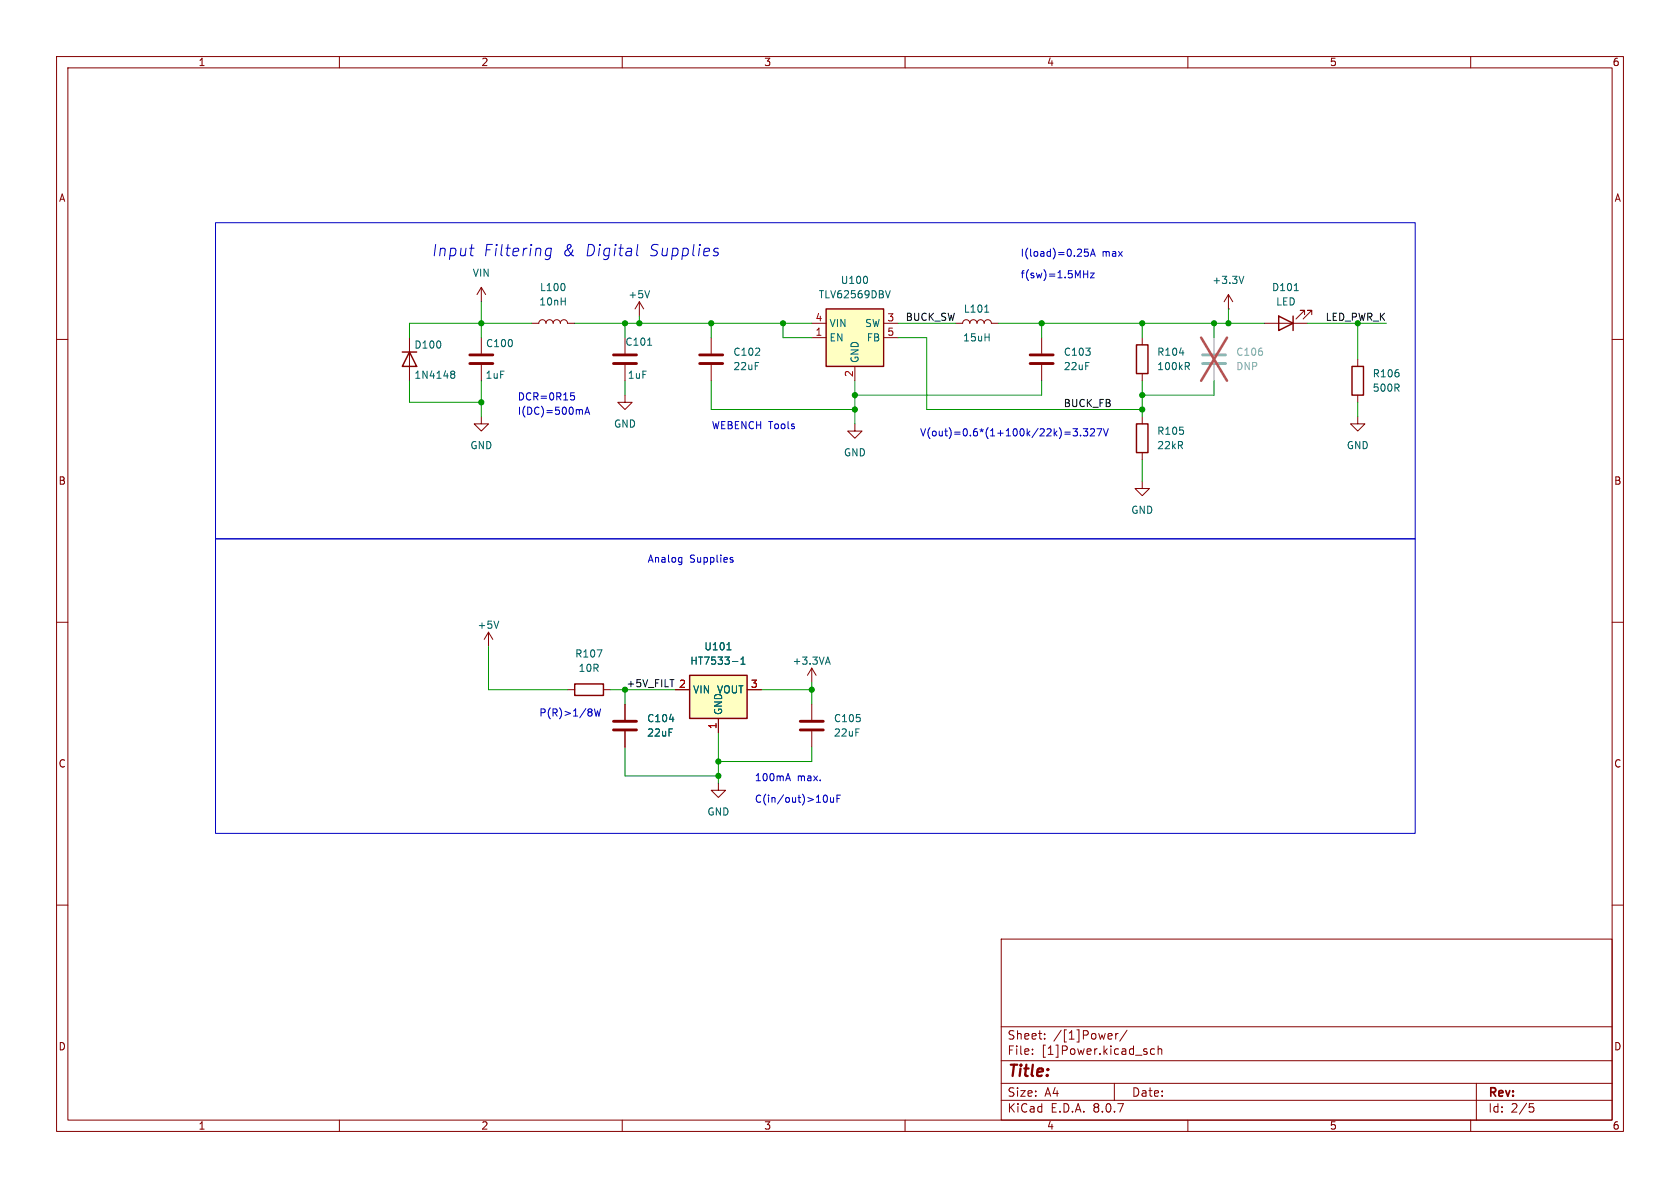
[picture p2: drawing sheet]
<svg xmlns="http://www.w3.org/2000/svg" width="297mm" height="210mm" viewBox="0 0 297 210" stroke-linecap="round" stroke-linejoin="round" font-family="sans-serif">
<g fill="none" stroke="#840000" stroke-width=".18">
<path d="M10 10h277v190h-277zM12 12h273v186h-273zM60 10v2M110 10v2M160 10v2M210 10v2M260 10v2M72.4 59.7v7.6M85.1 59.7v2.8M168.9 57.2h1.3a.64 .64 0 0 1 .6-.7 .64 .64 0 0 1 .6 .7 .64 .64 0 0 1 .7-.7 .64 .64 0 0 1 .6 .7 .64 .64 0 0 1 .7-.7 .64 .64 0 0 1 .6 .7 .64 .64 0 0 1 .6-.7 .64 .64 0 0 1 .7 .7h1.2M201.9 59.7v1.3M217.2 54.6h.1"/>
<path d="M217.2 52.1l-.8 1.2M217.2 52.1v2.5M217.2 52.1l.7 1.2M223.5 57.2h7.6M230.6 55.6v-.7h-.7h.7l-1.5 1.5M231.9 55.6v-.7h-.8h.8l-1.5 1.5M10 60h2M85.1 73.7v1.2h1.3l-1.3 1.3-1.3-1.3h1.3M85.1 64.5v2.8M151.1 74.9v1.3h1.3l-1.3 1.3-1.2-1.3h1.2M201.9 66v1.3M201.9 73.7v1.2"/>
<path d="M240 73.7v1.2h1.3l-1.3 1.3-1.2-1.3h1.2M240 63.5v1.3M240 69.9v1.2M285 60h2M201.9 85.1v1.3h1.3l-1.3 1.2-1.2-1.2h1.2M201.9 80v1.3M10 110h2M86.4 111.8l-.8 1.2M86.4 111.8v2.5M86.4 111.8l.7 1.2M143.5 118.1v2.6M143.5 118.1l-.8 1.3"/>
<path d="M143.5 118.1l.8 1.3M285 110h2M127 138.4v1.3h1.3l-1.3 1.3-1.3-1.3h1.3M143.5 124.5v2.8M143.5 129.3v2.8M10 160h2M177 166h108v32h-108zM285 160h2M60 198v2M110 198v2M160 198v2M177 194.5h108"/>
<path d="M177 191.5h108M177 187.5h108M177 181.5h108M182.5 186.3v.1M182.5 185.5v.1M184.7 183.6v.1M184.7 182.8v.1M196.4 182.7l.2 .4-.7 .1M196.5 183.6l-.1 .1M197 191.5v3M197.2 182.7v1M197.7 182.7l-.3 .1-.2 .2"/>
<path d="M199.2 182.1l-1.2 2M202.7 186v.3M204.1 185.5l-.4-.1-.3 .3v.4l.1 .2h.6M204.7 185.5l.3-.1 .3 .1 .1 .9M204.7 184.9v1.5M210 198v2M260 198v2M261 191.5v6.5M270.4 195.1h.7M270.5 195.7h.4l.3 .3-.2 .5-.5 .1"/>
</g>
<g fill="none" stroke="#006464" stroke-width=".18">
<path d="M174.1 55.2h.7M219.9 48.8l-.4 1.3M228.8 51.4h.7M79.8 66.1h.1M79.8 65.7l.4-.1 .1 .1 .1 .2-.2 .2M79.9 66.1h.3M79.9 66.1l-.1 .1M80.2 66.1l.2 .3-.1 .4-.1 .1-.4-.1M208.5 62.4h.8M209.8 64.7l.5 .6M210 64.1l.3 .2-.1 .3-.2 .1M88.2 109.8l-.4 1.3"/>
<path d="M146 117.1h.7M146.4 116.1l.4 1.3"/>
</g>
<path d="M83.1 64.3h4M83.1 62.7h4M141.5 129h4M141.5 127.5h4" fill="none" stroke="#840000" stroke-width=".51"/>
<path d="M226.1 55.9l2.5 1.3-2.5 1.2zM228.6 55.9v2.5M71.1 62.2h2.6M72.4 62.2l1.3 2.6h-2.6zM200.9 61h2v5h-2zM200.9 74.9h2v5.1h-2zM239 64.8h2v5.1h-2z" fill="none" stroke="#840000" stroke-width=".25"/>
<path d="M212.6 64.3h4.1M212.6 62.7h4.1" fill="none" stroke="#a1a1a1" stroke-width=".51"/>
<path d="M214.6 59.7v2.8M214.6 64.5v2.8" fill="none" stroke="#a1a1a1" stroke-width=".18"/>
<path d="M212.3 59.7l4.6 7.6M216.9 59.7l-4.6 7.6" fill="none" stroke="#e65255" stroke-width=".46"/>
<path d="M121.9 119.4h10.2v7.6h-10.2z" fill="#ffffc2"/>
<path d="M121.9 119.4h10.2v7.6h-10.2zM101.6 120.9h5.1v2h-5.1z" fill="none" stroke="#840000" stroke-width=".25"/>
<g fill="none" stroke="#840000" stroke-width=".18">
<path d="M85.1 50.8l-.8 1.3M85.1 50.8v2.5M85.1 50.8l.8 1.3M94 57.2h1.2a.64 .64 0 0 1 .7-.7 .64 .64 0 0 1 .6 .7 .64 .64 0 0 1 .7-.7 .64 .64 0 0 1 .6 .7 .64 .64 0 0 1 .6-.7 .64 .64 0 0 1 .7 .7 .64 .64 0 0 1 .6-.7 .64 .64 0 0 1 .6 .7h1.3M110.5 59.7v2.8M113 53.3l-.7 1.3M113 53.3v2.6M113 53.3l.8 1.3M110.5 69.9v1.2h1.3l-1.3 1.3-1.3-1.3h1.3M110.5 64.5v2.8M100.3 121.9h1.3M106.7 121.9h1.2"/>
<path d="M110.5 124.5v2.8M110.5 129.3v2.8M119.4 121.9h2.5M127 127v2.5M132.1 121.9h2.5"/>
</g>
<path d="M99.8 50.4v.7M114.8 51.4l-.4 1.2M114.5 61h.7M105.6 114.9h.8l-.5 1.2M128.5 114.9h.7M129.5 116.9h.9M131 117.4h.7M131 116.5l.4-.4v1.3M118.3 127.2h.8" fill="none" stroke="#006464" stroke-width=".18"/>
<path d="M108.5 64.3h4M108.5 62.7h4M108.5 129h4M108.5 127.5h4" fill="none" stroke="#840000" stroke-width=".51"/>
<path d="M146 54.6h10.2v10.2h-10.2z" fill="#ffffc2"/>
<path d="M146 54.6h10.2v10.2h-10.2z" fill="none" stroke="#840000" stroke-width=".25"/>
<g fill="none" stroke="#840000" stroke-width=".18">
<path d="M125.7 59.7v2.8M143.5 59.7h2.5M143.5 57.2h2.5M156.2 59.7h2.5M156.2 57.2h2.5M184.1 59.7v2.8M125.7 64.5v2.8M151.1 64.8v2.5M184.1 64.5v2.8M110.5 124.5v2.8M110.5 129.3v2.8M119.4 121.9h2.5"/>
<path d="M127 127v2.5M132.1 121.9h2.5"/>
</g>
<path d="M153.3 49.1v.8M157.4 51.4l-.4 1.2M128.5 114.9h.7M129.5 116.9h.9M131 117.4h.7M131 116.5l.4-.4v1.3M118.3 127.2h.8" fill="none" stroke="#006464" stroke-width=".18"/>
<path d="M123.7 64.3h4.1M123.7 62.7h4.1M182.1 64.3h4.1M182.1 62.7h4.1" fill="none" stroke="#840000" stroke-width=".51"/>
<path d="M118.4 120.1h.8" fill="none" stroke="#0f0f0f" stroke-width=".18"/>
<g fill="none" stroke="#0000c2" stroke-width=".18">
<path d="M38.1 39.4h212.1v55.9h-212.1zM83 43.9h.8M83.5 45.2h.1M97.5 44a.66 .66 0 0 0-1 .3l-.1 .5 .2 .3 .1 .1 .6-.1M97.5 43.9l-.2 1.6a.6 .6 0 0 1-.9 .3M112.8 43.2l-.3 1.7 .3 .3M126.3 44l.2-.1 .5 .1M126.4 44.5l.5 .1 .1 .3-.4 .3h-.3M191.6 48.5h.7M192.3 47.8v1.3M192.4 44h-.7v.6l.2-.1 .4 .1 .1 .2v.4l-.2 .1-.5-.1M192.8 45.3l.4-1.3 .4 1.3"/>
<path d="M192.8 48.3h.6l-.6 .8h.6M192.9 44.9h.6M100.9 69.4h.6M101 69.9h.3l.3 .3-.1 .4-.5 .1M102.8 72.4l.2 .2v.6M103.4 73.2l.4-1.2 .4 1.2M103.5 72.9h.6M188.2 76.4h1M188.2 76.8h1M189.7 75.8h.8l-.4 .5 .3 .1v.5l-.2 .2-.5-.2M191 76.9v.2M191.5 75.8h.8l-.4 .5 .3 .1v.5l-.1 .2-.6-.2"/>
<path d="M192.8 75.9l.5-.1 .2 .3-.8 1h.8M193.9 75.8h.9l-.6 1.3M195.1 75.8l.4 1.3 .4-1.3M38.1 95.3h212.1v52h-212.1zM120.2 98.5l.3 .1M120.5 98.5v1.1l-.2 .2M120.5 99.3l-.3 .1M129.2 99h.4v.2l-.2 .2h-.2M129.2 98.5l.4 .1M104.6 125.4v.3M104.6 126v.5M105.1 125.3l.3 1.3 .2-.9 .3 .9 .3-1.3"/>
<path d="M139 137.7h.6M139.3 136.7l.4 1.3M145.7 140.6h.1a.68 .68 0 0 1 .5 .6 .68 .68 0 0 1-.5 .6h-.1M146.8 141l.1 .8h.3l.2-.1M147.4 141v.8M148 141.2h.4M148.6 140.6h-.6v1.2"/>
</g>
<g fill="none" stroke="#009600" stroke-width=".18">
<path d="M85.1 53.3v6.4M94 57.2h-21.6v2.5M101.6 57.2h41.9M110.5 57.2v2.5M113 55.9v1.3M125.7 57.2v2.5M138.4 57.2v2.5h5.1M158.7 57.2h10.2M158.7 59.7h5.1v12.7h38.1M176.5 57.2h47M184.1 57.2v2.5M201.9 57.2v2.5"/>
<path d="M214.6 57.2v2.5M217.2 54.6v2.6M231.1 57.2h14M240 57.2v6.3M72.4 67.3v3.8h12.7M85.1 67.3v6.4M110.5 67.3v2.6M125.7 67.3v5.1h25.4M151.1 67.3v7.6M184.1 67.3v2.6h-33M201.9 67.3v6.4M214.6 67.3v2.6h-12.7"/>
<path d="M240 71.1v2.6M201.9 81.3v3.8M86.4 114.3v7.6h13.9M107.9 121.9h11.5M110.5 132.1v5.1h16.5M110.5 121.9v2.6M127 129.5v8.9M134.6 121.9h8.9M143.5 132.1v2.5h-16.5M143.5 120.7v3.8"/>
</g>
<g fill="#009600" stroke="#009600" stroke-width=".18">
<circle cx="214.6" cy="57.2" r=".46"/>
<circle cx="201.9" cy="57.2" r=".46"/>
<circle cx="201.9" cy="69.9" r=".46"/>
<circle cx="217.2" cy="57.2" r=".46"/>
<circle cx="184.1" cy="57.2" r=".46"/>
<circle cx="201.9" cy="72.4" r=".46"/>
<circle cx="127" cy="137.2" r=".46"/>
<circle cx="127" cy="134.6" r=".46"/>
<circle cx="125.7" cy="57.2" r=".46"/>
<circle cx="138.4" cy="57.2" r=".46"/>
<circle cx="85.1" cy="57.2" r=".46"/>
<circle cx="113" cy="57.2" r=".46"/>
<circle cx="110.5" cy="57.2" r=".46"/>
<circle cx="110.5" cy="121.9" r=".46"/>
<circle cx="85.1" cy="71.1" r=".46"/>
<circle cx="151.1" cy="72.4" r=".46"/>
<circle cx="143.5" cy="121.9" r=".46"/>
<circle cx="151.1" cy="69.9" r=".46"/>
</g>
<g font-size="2.8" fill="#0000c2">
<text x="76.2" y="45.5">Input</text>
<text x="85.3" y="45.5">Filtering</text>
<text x="99.3" y="45.5">&amp;</text>
<text x="103.4" y="45.5">Digital</text>
<text x="114.7" y="45.5">Supplies</text>
</g>
<text font-size="2.8" fill="#840000" x="178" y="190.9">Title:</text>
<g font-size="2.1" fill="#840000">
<text x="178" y="184">Sheet:</text>
<text x="186.2" y="184">/[1]Power/</text>
<text x="178" y="186.7">File:</text>
<text x="184.1" y="186.7">[1]Power.kicad_sch</text>
<text x="178" y="196.9">KiCad</text>
<text x="178" y="194.1">Size:</text>
<text x="184.7" y="194.1">A4</text>
<text x="185.7" y="196.9">E.D.A.</text>
<text x="193.3" y="196.9">8.0.7</text>
<text x="200" y="194.1">Date:</text>
<text x="263" y="194.3">Rev:</text>
<text x="263" y="196.9">Id:</text>
<text x="267.1" y="196.9">2/5</text>
</g>
<g font-size="1.8" fill="#840000">
<text x="35" y="11.9">1</text>
<text x="85" y="11.9">2</text>
<text x="135" y="11.9">3</text>
<text x="185" y="11.9">4</text>
<text x="235" y="11.9">5</text>
<text x="285" y="11.9">6</text>
<text x="10.3" y="35.9">A</text>
<text x="285.3" y="35.9">A</text>
<text x="10.3" y="85.9">B</text>
<text x="285.3" y="85.9">B</text>
<text x="10.3" y="135.9">C</text>
<text x="285.3" y="135.9">C</text>
<text x="10.3" y="185.9">D</text>
<text x="285.3" y="185.9">D</text>
<text x="35" y="199.9">1</text>
<text x="85" y="199.9">2</text>
<text x="135" y="199.9">3</text>
<text x="185" y="199.9">4</text>
<text x="235" y="199.9">5</text>
<text x="285" y="199.9">6</text>
</g>
<g font-size="1.8" fill="#0000c2">
<text x="180.3" y="45.5">I(load)=0.25A</text>
<text x="194.8" y="45.5">max</text>
<text x="180.3" y="49.3">f(sw)=1.5MHz</text>
<text x="91.4" y="70.9">DCR=0R15</text>
<text x="91.4" y="73.4">I(DC)=500mA</text>
<text x="125.7" y="76">WEBENCH Tools</text>
<text x="162.6" y="77.2">V(out)=0.6*(1+100k/22k)=3.327V</text>
<text x="114.4" y="99.7">Analog</text>
<text x="121.9" y="99.7">Supplies</text>
<text x="95.2" y="126.8">P(R)&gt;1/8W</text>
<text x="133.3" y="142">C(in/out)&gt;10uF</text>
<text x="133.3" y="138.2">100mA</text>
<text x="140.9" y="138.2">max.</text>
</g>
<g font-size="1.8" fill="#006464">
<text x="83.5" y="49.1">VIN</text>
<text x="95.4" y="51.7">L100</text>
<text x="111" y="52.9">+5V</text>
<text x="144.6" y="52.9">TLV62569DBV</text>
<text x="148.5" y="50.4">U100</text>
<text x="214.2" y="50.4">+3.3V</text>
<text x="224.8" y="51.7">D101</text>
<text x="95.2" y="54.2">10nH</text>
<text x="146.6" y="58">VIN</text>
<text x="152.8" y="58">SW</text>
<text x="170.3" y="55.5">L101</text>
<text x="225.5" y="54.2">LED</text>
<text x="73.2" y="61.8">D100</text>
<text x="85.8" y="61.6">C100</text>
<text x="110.5" y="61.3">C101</text>
<text x="129.5" y="63.1">C102</text>
<text x="129.5" y="65.6">22uF</text>
<text x="146.6" y="60.6">EN</text>
<text x="152" y="64.3" transform="rotate(-90 152 64.3)">GND</text>
<text x="153.1" y="60.6">FB</text>
<text x="170.2" y="60.6">15uH</text>
<text x="188" y="63.1">C103</text>
<text x="188" y="65.6">22uF</text>
<text x="204.5" y="63.1">R104</text>
<text x="204.5" y="65.6">100kR</text>
<text x="73.2" y="67.2">1N4148</text>
<text x="85.7" y="67.2">1uF</text>
<text x="110.9" y="67.2">1uF</text>
<text x="242.6" y="66.9">R106</text>
<text x="242.6" y="69.4">500R</text>
<text x="108.5" y="75.8">GND</text>
<text x="204.5" y="77.1">R105</text>
<text x="83.1" y="79.6">GND</text>
<text x="149.1" y="80.9">GND</text>
<text x="204.5" y="79.6">22kR</text>
<text x="238" y="79.6">GND</text>
<text x="199.9" y="91">GND</text>
<text x="84.3" y="111.4">+5V</text>
<text x="101.6" y="116.4">R107</text>
<text x="102.2" y="119">10R</text>
<text x="121.9" y="117.7">HT7533-1</text>
<text x="124.4" y="115.2">U101</text>
<text x="140" y="117.7">+3.3VA</text>
<text x="122.4" y="122.8">VIN</text>
<text x="126.7" y="122.8">VOUT</text>
<text x="114.3" y="127.9">C104</text>
<text x="114.3" y="130.4">22uF</text>
<text x="127.9" y="126.5" transform="rotate(-90 127.9 126.5)">GND</text>
<text x="147.3" y="127.9">C105</text>
<text x="147.3" y="130.4">22uF</text>
<text x="125" y="144.4">GND</text>
</g>
<g font-size="1.8" fill="#a90000">
<text x="144.1" y="59.4">1</text>
<text x="144.1" y="56.9">4</text>
<text x="156.8" y="56.9">3</text>
<text x="156.8" y="59.4">5</text>
<text x="150.9" y="66.7" transform="rotate(-90 150.9 66.7)">2</text>
<text x="119.9" y="121.7">2</text>
<text x="132.6" y="121.7">3</text>
<text x="126.7" y="129" transform="rotate(-90 126.7 129)">1</text>
</g>
<g font-size="1.8" fill="#0f0f0f">
<text x="160" y="56.8">BUCK_SW</text>
<text x="188" y="72">BUCK_FB</text>
<text x="110.6" y="121.6">+5V_FILT</text>
</g>
<text font-size="1.8" fill="#009600" x="234.3" y="56.8">LED_PWR_K</text>
<g font-size="1.8" fill="#989898">
<text x="218.4" y="63.1">C106</text>
<text x="218.4" y="65.6">DNP</text>
</g>
</svg>
